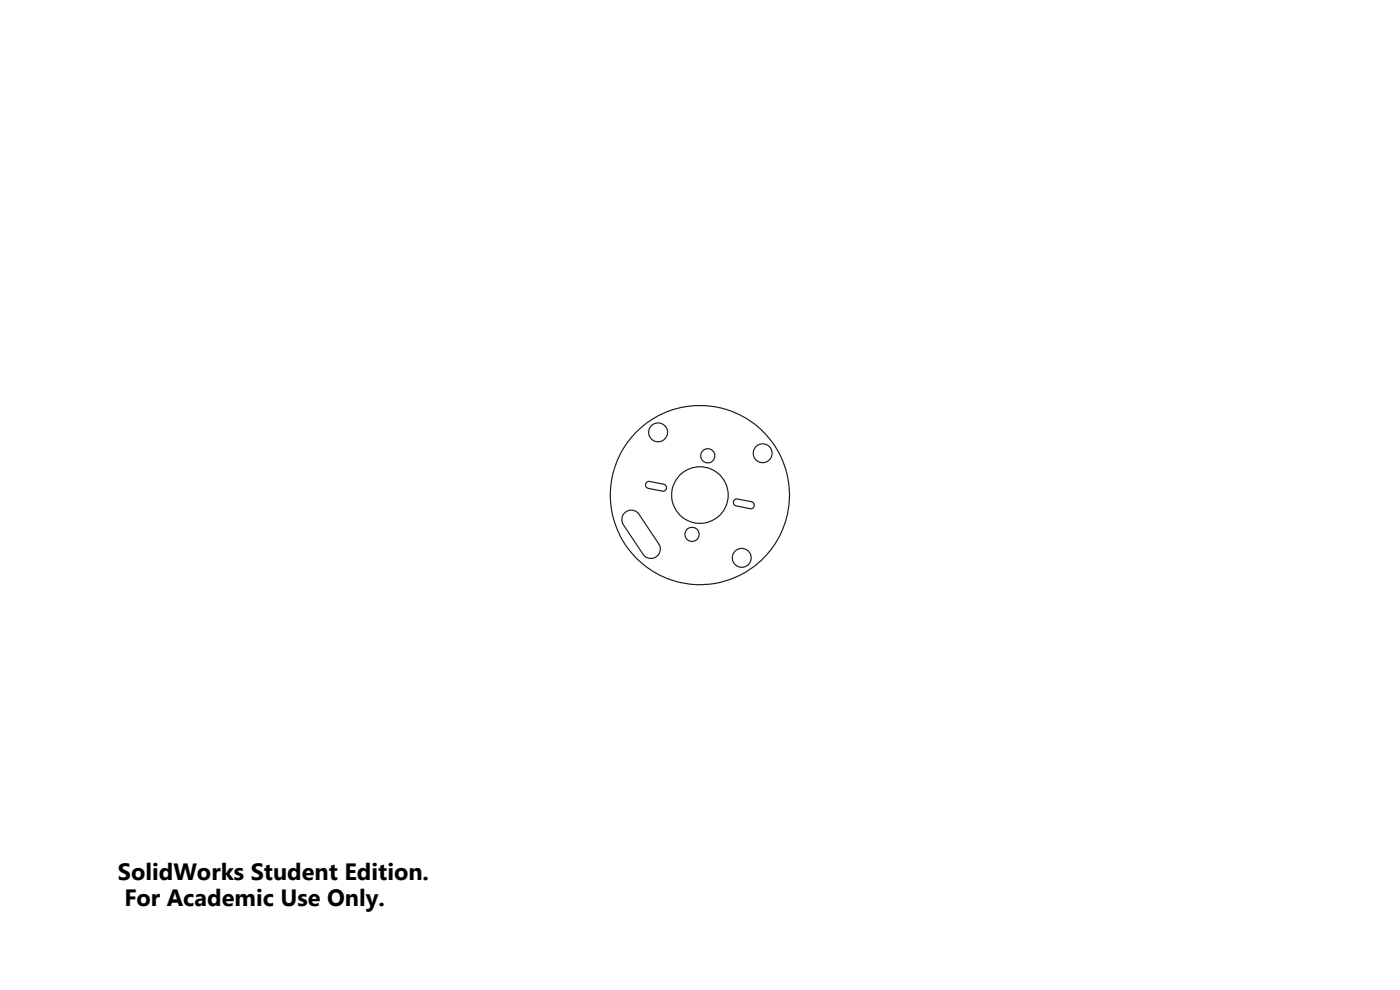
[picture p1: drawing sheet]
<svg xmlns="http://www.w3.org/2000/svg" width="297mm" height="210mm" viewBox="0 0 297 210" stroke-linecap="round" stroke-linejoin="round" font-family="sans-serif">
<g fill="none" stroke="#191924" stroke-width=".25">
<path d="M132.4 108.9a1.98 1.98 0 0 1 3.2 .2l4.1 6.2a2 2 0 0 1-.5 2.8 2 2 0 0 1-2.8-.5l-4.1-6.3a2.05 2.05 0 0 1 .1-2.4zM137.2 102.3l.6-.2 3 .6a.74 .74 0 0 1 .6 .9 .74 .74 0 0 1-.9 .6l-3-.6a.74 .74 0 0 1-.5-.5 .74 .74 0 0 1 .2-.8zM155.8 106.1l.6-.3 3 .6a.75 .75 0 0 1 .6 .9 .75 .75 0 0 1-.9 .6l-2.9-.6a.74 .74 0 0 1-.4-1.2z"/>
<circle cx="139.6" cy="91.7" r="2"/>
<circle cx="150.2" cy="96.7" r="1.51"/>
<circle cx="161.8" cy="96.2" r="2"/>
<circle cx="146.8" cy="113.4" r="1.5"/>
<circle cx="148.5" cy="105" r="6"/>
<circle cx="148.5" cy="105" r="19"/>
<circle cx="157.4" cy="118.4" r="2"/>
</g>
<g font-size="5">
<text x="25" y="186.7">SolidWorks Student Edition.</text>
<text x="26.4" y="192.2">For Academic Use Only.</text>
</g>
</svg>
